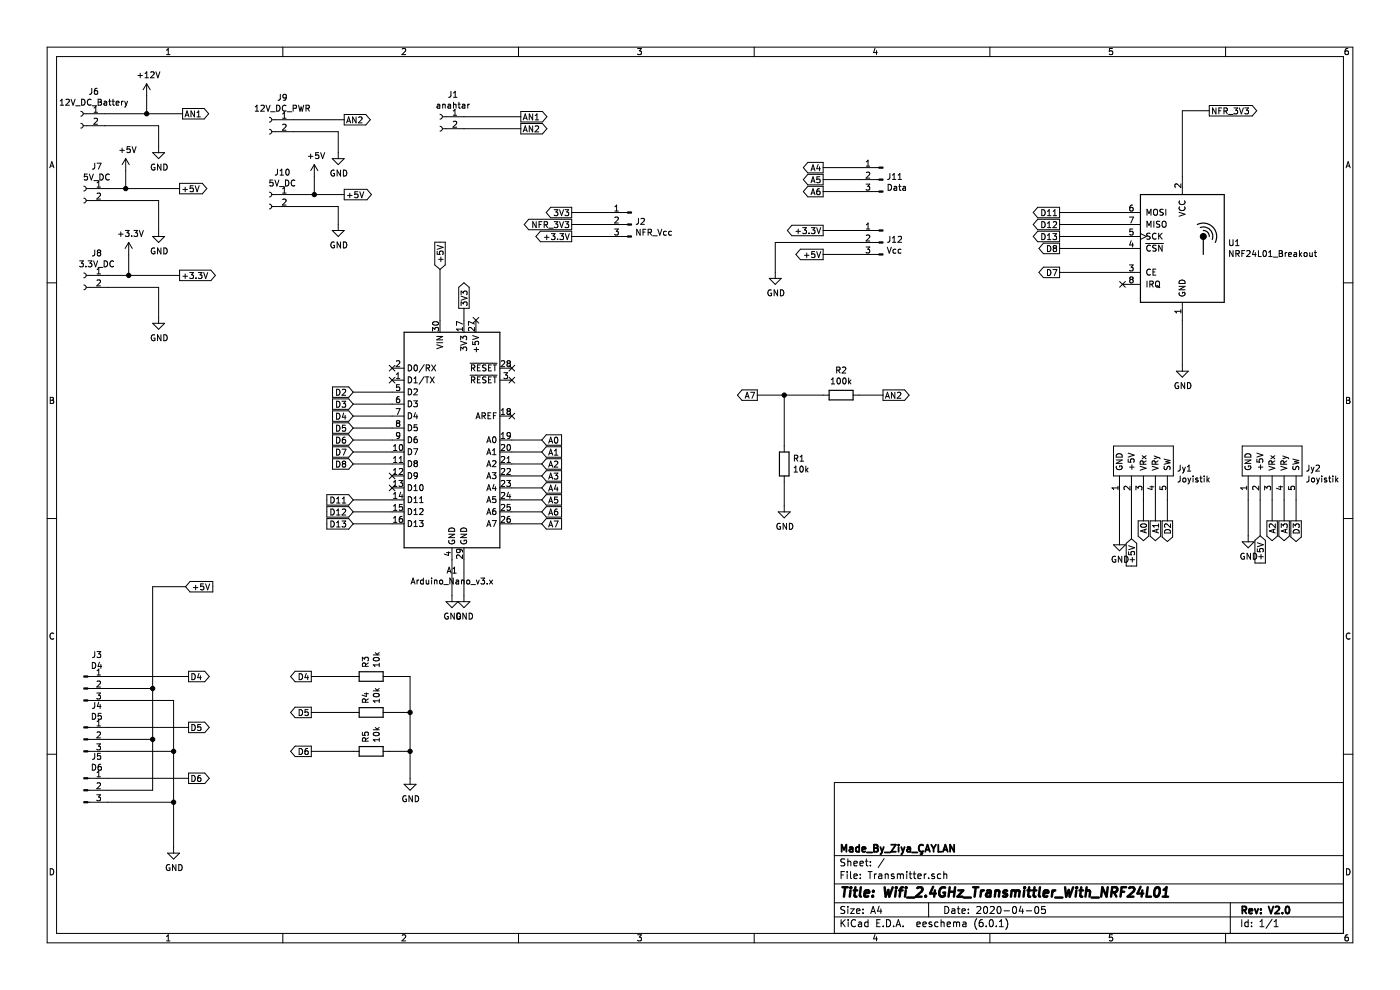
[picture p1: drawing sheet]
EESchema Schematic File Version 4
EELAYER 30 0
EELAYER END
$Descr A4 11693 8268
encoding utf-8
Sheet 1 1
Title "Wifi_2.4GHz_Transmittler_With_NRF24L01"
Date "2020-04-05"
Rev "V2.0"
Comp "Made_By_Ziya_ÇAYLAN"
Comment1 ""
Comment2 ""
Comment3 ""
Comment4 ""
$EndDescr
$Comp
L Arduino:Arduino_Nano_v3.x A1
U 1 1
P 3775 3675
F 0 "A1" H 3775 2586 50  0000 C CNN
F 1 "Arduino_Nano_v3.x" H 3775 2495 50  0000 C CNN
F 2 "Yeni klasör:arduino_nano" H 3775 3675 50  0001 C CIN
F 3 "http://www.mouser.com/pdfdocs/Gravitech_Arduino_Nano3_0.pdf" H 3775 3675 50  0001 C CNN
	1    3775 3675
	1    0    0    -1  
$EndComp
$Comp
L RF:NRF24L01_Breakout U1
U 1 1
P 9875 2075
F 0 "U1" H 10255 2121 50  0000 L CNN
F 1 "NRF24L01_Breakout" H 10255 2030 50  0000 L CNN
F 2 "yeni_nfr24l01:NRF24L01Module" H 10025 2675 50  0001 L CIN
F 3 "http://www.nordicsemi.com/eng/content/download/2730/34105/file/nRF24L01_Product_Specification_v2_0.pdf" H 9875 1975 50  0001 C CNN
	1    9875 2075
	1    0    0    -1  
$EndComp
$Comp
L JOYİSTİK:Joyistik Jy1
U 1 1
P 9300 3975
F 0 "Jy1" H 9828 4038 50  0000 L CNN
F 1 "Joyistik" H 9828 3947 50  0000 L CNN
F 2 "Yeni klasör:joyistik" H 9150 3875 50  0001 C CNN
F 3 "" H 9150 3875 50  0001 C CNN
	1    9300 3975
	1    0    0    -1  
$EndComp
$Comp
L JOYİSTİK:Joyistik Jy2
U 1 1
P 10375 3975
F 0 "Jy2" H 10903 4038 50  0000 L CNN
F 1 "Joyistik" H 10903 3947 50  0000 L CNN
F 2 "Yeni klasör:joyistik" H 10225 3875 50  0001 C CNN
F 3 "" H 10225 3875 50  0001 C CNN
	1    10375 3975
	1    0    0    -1  
$EndComp
$Comp
L Connector:Conn_01x02_Female J6
U 1 1
P 675 950
F 0 "J6" H 567 1135 50  0000 C CNN
F 1 "12V_DC_Battery" H 567 1044 50  0000 C CNN
F 2 "Socket_Strips:Socket_Strip_Straight_1x02_Pitch2.54mm" H 675 950 50  0001 C CNN
F 3 "~" H 675 950 50  0001 C CNN
	1    675  950 
	-1   0    0    -1  
$EndComp
$Comp
L Connector:Conn_01x02_Female J7
U 1 1
P 700 1575
F 0 "J7" H 592 1760 50  0000 C CNN
F 1 "5V_DC" H 592 1669 50  0000 C CNN
F 2 "Socket_Strips:Socket_Strip_Straight_1x02_Pitch2.54mm" H 700 1575 50  0001 C CNN
F 3 "~" H 700 1575 50  0001 C CNN
	1    700  1575
	-1   0    0    -1  
$EndComp
$Comp
L Connector:Conn_01x02_Female J8
U 1 1
P 700 2300
F 0 "J8" H 592 2485 50  0000 C CNN
F 1 "3.3V_DC" H 592 2394 50  0000 C CNN
F 2 "Socket_Strips:Socket_Strip_Straight_1x02_Pitch2.54mm" H 700 2300 50  0001 C CNN
F 3 "~" H 700 2300 50  0001 C CNN
	1    700  2300
	-1   0    0    -1  
$EndComp
$Comp
L Kumanda-cache:GND #PWR012
U 1 1
P 9875 3050
F 0 "#PWR012" H 9875 2800 50  0001 C CNN
F 1 "GND" H 9880 2877 50  0000 C CNN
F 2 "" H 9875 3050 50  0000 C CNN
F 3 "" H 9875 3050 50  0000 C CNN
	1    9875 3050
	1    0    0    -1  
$EndComp
Wire Wire Line
	9875 2675 9875 3050
Text GLabel 8850 1775 0    50   Output ~ 0
D11
Text GLabel 8850 1875 0    50   Output ~ 0
D12
Text GLabel 8850 1975 0    50   Output ~ 0
D13
Text GLabel 8850 2075 0    50   Output ~ 0
D8
Text GLabel 8850 2275 0    50   Output ~ 0
D7
Wire Wire Line
	8850 1775 9375 1775
Wire Wire Line
	8850 1875 9375 1875
Wire Wire Line
	8850 1975 9375 1975
Wire Wire Line
	8850 2075 9375 2075
Wire Wire Line
	8850 2275 9375 2275
NoConn ~ 9375 2375
Text GLabel 2950 3875 0    50   Input ~ 0
D8
Text GLabel 2950 3775 0    50   Input ~ 0
D7
Text GLabel 2950 4175 0    50   Input ~ 0
D11
Text GLabel 2950 4275 0    50   Input ~ 0
D12
Text GLabel 2950 4375 0    50   Input ~ 0
D13
Wire Wire Line
	2950 3875 3275 3875
Wire Wire Line
	2950 4175 3275 4175
Wire Wire Line
	2950 4275 3275 4275
Wire Wire Line
	2950 4375 3275 4375
NoConn ~ 3275 4075
$Comp
L Kumanda-cache:GND #PWR08
U 1 1
P 3775 4975
F 0 "#PWR08" H 3775 4725 50  0001 C CNN
F 1 "GND" H 3780 4802 50  0000 C CNN
F 2 "" H 3775 4975 50  0000 C CNN
F 3 "" H 3775 4975 50  0000 C CNN
	1    3775 4975
	1    0    0    -1  
$EndComp
$Comp
L Kumanda-cache:GND #PWR09
U 1 1
P 3875 4975
F 0 "#PWR09" H 3875 4725 50  0001 C CNN
F 1 "GND" H 3880 4802 50  0000 C CNN
F 2 "" H 3875 4975 50  0000 C CNN
F 3 "" H 3875 4975 50  0000 C CNN
	1    3875 4975
	1    0    0    -1  
$EndComp
Wire Wire Line
	3775 4975 3775 4675
Wire Wire Line
	3875 4975 3875 4675
$Comp
L Kumanda-cache:GND #PWR05
U 1 1
P 1325 1225
F 0 "#PWR05" H 1325 975 50  0001 C CNN
F 1 "GND" H 1330 1052 50  0000 C CNN
F 2 "" H 1325 1225 50  0000 C CNN
F 3 "" H 1325 1225 50  0000 C CNN
	1    1325 1225
	1    0    0    -1  
$EndComp
$Comp
L Kumanda-cache:GND #PWR06
U 1 1
P 1325 1925
F 0 "#PWR06" H 1325 1675 50  0001 C CNN
F 1 "GND" H 1330 1752 50  0000 C CNN
F 2 "" H 1325 1925 50  0000 C CNN
F 3 "" H 1325 1925 50  0000 C CNN
	1    1325 1925
	1    0    0    -1  
$EndComp
$Comp
L Kumanda-cache:GND #PWR07
U 1 1
P 1325 2650
F 0 "#PWR07" H 1325 2400 50  0001 C CNN
F 1 "GND" H 1330 2477 50  0000 C CNN
F 2 "" H 1325 2650 50  0000 C CNN
F 3 "" H 1325 2650 50  0000 C CNN
	1    1325 2650
	1    0    0    -1  
$EndComp
Wire Wire Line
	875  1050 1325 1050
Wire Wire Line
	1325 1050 1325 1225
Wire Wire Line
	900  1675 1325 1675
Wire Wire Line
	1325 1675 1325 1925
Wire Wire Line
	900  2400 1325 2400
Wire Wire Line
	1325 2400 1325 2650
Text GLabel 1525 950  2    50   Output ~ 0
AN1
Text GLabel 1500 1575 2    50   Output ~ 0
+5V
Text GLabel 1500 2300 2    50   Output ~ 0
+3.3V
Wire Wire Line
	900  1575 1050 1575
Wire Wire Line
	900  2300 1075 2300
$Comp
L Kumanda-cache:+5V #PWR03
U 1 1
P 1050 1425
F 0 "#PWR03" H 1050 1275 50  0001 C CNN
F 1 "+5V" H 1065 1598 50  0000 C CNN
F 2 "" H 1050 1425 50  0000 C CNN
F 3 "" H 1050 1425 50  0000 C CNN
	1    1050 1425
	1    0    0    -1  
$EndComp
$Comp
L Kumanda-cache:+3.3V #PWR04
U 1 1
P 1075 2125
F 0 "#PWR04" H 1075 1975 50  0001 C CNN
F 1 "+3.3V" H 1090 2298 50  0000 C CNN
F 2 "" H 1075 2125 50  0000 C CNN
F 3 "" H 1075 2125 50  0000 C CNN
	1    1075 2125
	1    0    0    -1  
$EndComp
Wire Wire Line
	1075 2125 1075 2300
Connection ~ 1075 2300
Wire Wire Line
	1075 2300 1500 2300
Wire Wire Line
	1050 1425 1050 1575
Connection ~ 1050 1575
Wire Wire Line
	1050 1575 1500 1575
Text GLabel 3675 2250 1    50   Input ~ 0
+5V
Wire Wire Line
	3675 2250 3675 2675
NoConn ~ 3975 2675
Text GLabel 4525 4075 2    50   Input ~ 0
A4
Text GLabel 4525 4175 2    50   Input ~ 0
A5
Wire Wire Line
	4275 4075 4525 4075
Wire Wire Line
	4275 4175 4525 4175
NoConn ~ 4275 3075
NoConn ~ 4275 3175
NoConn ~ 4275 3475
Text GLabel 9450 4500 3    50   Input ~ 0
+5V
Text GLabel 10525 4475 3    50   Input ~ 0
+5V
$Comp
L Kumanda-cache:GND #PWR014
U 1 1
P 9350 4500
F 0 "#PWR014" H 9350 4250 50  0001 C CNN
F 1 "GND" H 9355 4327 50  0000 C CNN
F 2 "" H 9350 4500 50  0000 C CNN
F 3 "" H 9350 4500 50  0000 C CNN
	1    9350 4500
	1    0    0    -1  
$EndComp
$Comp
L Kumanda-cache:GND #PWR015
U 1 1
P 10425 4475
F 0 "#PWR015" H 10425 4225 50  0001 C CNN
F 1 "GND" H 10430 4302 50  0000 C CNN
F 2 "" H 10425 4475 50  0000 C CNN
F 3 "" H 10425 4475 50  0000 C CNN
	1    10425 4475
	1    0    0    -1  
$EndComp
Wire Wire Line
	9350 4175 9350 4500
Wire Wire Line
	9450 4175 9450 4500
Wire Wire Line
	10425 4175 10425 4475
Wire Wire Line
	10525 4175 10525 4475
Text GLabel 9550 4350 3    50   Output ~ 0
A0
Text GLabel 9650 4350 3    50   Output ~ 0
A1
Text GLabel 10625 4350 3    50   Output ~ 0
A2
Text GLabel 10725 4350 3    50   Output ~ 0
A3
Wire Wire Line
	9550 4350 9550 4175
Wire Wire Line
	9650 4350 9650 4175
Wire Wire Line
	10625 4350 10625 4175
Wire Wire Line
	10725 4350 10725 4175
Text GLabel 4525 3675 2    50   Input ~ 0
A0
Text GLabel 4525 3775 2    50   Input ~ 0
A1
Text GLabel 4525 3875 2    50   Input ~ 0
A2
Text GLabel 4525 3975 2    50   Input ~ 0
A3
Wire Wire Line
	4275 3675 4525 3675
Wire Wire Line
	4275 3775 4525 3775
Wire Wire Line
	4275 3875 4525 3875
Wire Wire Line
	4275 3975 4525 3975
$Comp
L Connector:Conn_01x03_Male J3
U 1 1
P 700 5750
F 0 "J3" H 808 6031 50  0000 C CNN
F 1 "D4" H 808 5940 50  0000 C CNN
F 2 "Socket_Strips:Socket_Strip_Straight_1x03_Pitch2.54mm" H 700 5750 50  0001 C CNN
F 3 "~" H 700 5750 50  0001 C CNN
	1    700  5750
	1    0    0    -1  
$EndComp
$Comp
L Connector:Conn_01x03_Male J4
U 1 1
P 700 6175
F 0 "J4" H 808 6456 50  0000 C CNN
F 1 "D5" H 808 6365 50  0000 C CNN
F 2 "Socket_Strips:Socket_Strip_Straight_1x03_Pitch2.54mm" H 700 6175 50  0001 C CNN
F 3 "~" H 700 6175 50  0001 C CNN
	1    700  6175
	1    0    0    -1  
$EndComp
$Comp
L Connector:Conn_01x03_Male J5
U 1 1
P 700 6600
F 0 "J5" H 808 6881 50  0000 C CNN
F 1 "D6" H 808 6790 50  0000 C CNN
F 2 "Socket_Strips:Socket_Strip_Straight_1x03_Pitch2.54mm" H 700 6600 50  0001 C CNN
F 3 "~" H 700 6600 50  0001 C CNN
	1    700  6600
	1    0    0    -1  
$EndComp
NoConn ~ 3275 3075
NoConn ~ 3275 3175
$Comp
L Kumanda-cache:GND #PWR01
U 1 1
P 1450 7075
F 0 "#PWR01" H 1450 6825 50  0001 C CNN
F 1 "GND" H 1455 6902 50  0000 C CNN
F 2 "" H 1450 7075 50  0000 C CNN
F 3 "" H 1450 7075 50  0000 C CNN
	1    1450 7075
	1    0    0    -1  
$EndComp
Wire Wire Line
	900  5850 1450 5850
Wire Wire Line
	1450 5850 1450 6275
Wire Wire Line
	900  6275 1450 6275
Connection ~ 1450 6275
Wire Wire Line
	1450 6275 1450 6700
Wire Wire Line
	900  6700 1450 6700
Connection ~ 1450 6700
Wire Wire Line
	1450 6700 1450 7075
Text GLabel 1550 4900 2    50   Input ~ 0
+5V
Wire Wire Line
	1275 6600 900  6600
Wire Wire Line
	900  6175 1275 6175
Connection ~ 1275 6175
Wire Wire Line
	1275 6175 1275 6600
Wire Wire Line
	900  5750 1275 5750
Connection ~ 1275 5750
Wire Wire Line
	1275 5750 1275 6175
Text GLabel 2950 3275 0    50   Input ~ 0
D2
Text GLabel 2950 3375 0    50   Input ~ 0
D3
Text GLabel 2950 3475 0    50   Input ~ 0
D4
Text GLabel 2950 3575 0    50   Input ~ 0
D5
Text GLabel 2950 3675 0    50   Input ~ 0
D6
Wire Wire Line
	2950 3275 3275 3275
Wire Wire Line
	2950 3375 3275 3375
Wire Wire Line
	2950 3475 3275 3475
Wire Wire Line
	2950 3575 3275 3575
Wire Wire Line
	2950 3675 3275 3675
Text GLabel 1575 5650 2    50   Output ~ 0
D4
Text GLabel 1575 6075 2    50   Output ~ 0
D5
Text GLabel 1575 6500 2    50   Output ~ 0
D6
Wire Wire Line
	900  5650 1575 5650
Wire Wire Line
	900  6075 1575 6075
Wire Wire Line
	900  6500 1575 6500
$Comp
L Connector:Conn_01x02_Female J9
U 1 1
P 2250 1000
F 0 "J9" H 2142 1185 50  0000 C CNN
F 1 "12V_DC_PWR" H 2142 1094 50  0000 C CNN
F 2 "Socket_Strips:Socket_Strip_Straight_1x02_Pitch2.54mm" H 2250 1000 50  0001 C CNN
F 3 "~" H 2250 1000 50  0001 C CNN
	1    2250 1000
	-1   0    0    -1  
$EndComp
$Comp
L Connector:Conn_01x02_Female J10
U 1 1
P 2250 1625
F 0 "J10" H 2142 1810 50  0000 C CNN
F 1 "5V_DC" H 2142 1719 50  0000 C CNN
F 2 "Socket_Strips:Socket_Strip_Straight_1x02_Pitch2.54mm" H 2250 1625 50  0001 C CNN
F 3 "~" H 2250 1625 50  0001 C CNN
	1    2250 1625
	-1   0    0    -1  
$EndComp
Text GLabel 2875 1000 2    50   Output ~ 0
AN2
Text GLabel 2875 1625 2    50   Output ~ 0
+5V
$Comp
L Kumanda-cache:GND #PWR017
U 1 1
P 2825 1275
F 0 "#PWR017" H 2825 1025 50  0001 C CNN
F 1 "GND" H 2830 1102 50  0000 C CNN
F 2 "" H 2825 1275 50  0000 C CNN
F 3 "" H 2825 1275 50  0000 C CNN
	1    2825 1275
	1    0    0    -1  
$EndComp
$Comp
L Kumanda-cache:GND #PWR018
U 1 1
P 2825 1875
F 0 "#PWR018" H 2825 1625 50  0001 C CNN
F 1 "GND" H 2830 1702 50  0000 C CNN
F 2 "" H 2825 1875 50  0000 C CNN
F 3 "" H 2825 1875 50  0000 C CNN
	1    2825 1875
	1    0    0    -1  
$EndComp
Wire Wire Line
	2450 1725 2825 1725
Wire Wire Line
	2825 1725 2825 1875
Wire Wire Line
	2450 1100 2825 1100
Wire Wire Line
	2825 1100 2825 1275
Wire Wire Line
	2450 1625 2625 1625
$Comp
L Kumanda-cache:+5V #PWR019
U 1 1
P 2625 1475
F 0 "#PWR019" H 2625 1325 50  0001 C CNN
F 1 "+5V" H 2640 1648 50  0000 C CNN
F 2 "" H 2625 1475 50  0000 C CNN
F 3 "" H 2625 1475 50  0000 C CNN
	1    2625 1475
	1    0    0    -1  
$EndComp
Wire Wire Line
	2625 1475 2625 1625
Connection ~ 2625 1625
Wire Wire Line
	2625 1625 2875 1625
$Comp
L Connector:Conn_01x03_Male J11
U 1 1
P 7375 1500
F 0 "J11" H 7347 1524 50  0000 R CNN
F 1 "Data" H 7347 1433 50  0000 R CNN
F 2 "Socket_Strips:Socket_Strip_Straight_1x03_Pitch2.54mm" H 7375 1500 50  0001 C CNN
F 3 "~" H 7375 1500 50  0001 C CNN
	1    7375 1500
	-1   0    0    -1  
$EndComp
$Comp
L Connector:Conn_01x03_Male J12
U 1 1
P 7375 2025
F 0 "J12" H 7347 2049 50  0000 R CNN
F 1 "Vcc" H 7347 1958 50  0000 R CNN
F 2 "Socket_Strips:Socket_Strip_Straight_1x03_Pitch2.54mm" H 7375 2025 50  0001 C CNN
F 3 "~" H 7375 2025 50  0001 C CNN
	1    7375 2025
	-1   0    0    -1  
$EndComp
Text GLabel 6875 1400 0    50   Output ~ 0
A4
Text GLabel 6875 1500 0    50   Output ~ 0
A5
Text GLabel 6875 1600 0    50   Output ~ 0
A6
Text GLabel 6875 1925 0    50   Output ~ 0
+3.3V
Text GLabel 6875 2125 0    50   Output ~ 0
+5V
Wire Wire Line
	6875 1400 7175 1400
Wire Wire Line
	6875 1500 7175 1500
Wire Wire Line
	6875 1600 7175 1600
Wire Wire Line
	6875 1925 7175 1925
Wire Wire Line
	6875 2125 7175 2125
Text GLabel 4525 4275 2    50   Input ~ 0
A6
Text GLabel 4525 4375 2    50   Input ~ 0
A7
Wire Wire Line
	4275 4275 4525 4275
Wire Wire Line
	4275 4375 4525 4375
$Comp
L Kumanda-cache:GND #PWR0101
U 1 1
P 6475 2275
F 0 "#PWR0101" H 6475 2025 50  0001 C CNN
F 1 "GND" H 6480 2102 50  0000 C CNN
F 2 "" H 6475 2275 50  0000 C CNN
F 3 "" H 6475 2275 50  0000 C CNN
	1    6475 2275
	1    0    0    -1  
$EndComp
Wire Wire Line
	6475 2275 6475 2025
Wire Wire Line
	6475 2025 7175 2025
$Comp
L Connector:Conn_01x02_Female J1
U 1 1
P 3675 975
F 0 "J1" H 3567 1160 50  0000 C CNN
F 1 "anahtar" H 3567 1069 50  0000 C CNN
F 2 "Socket_Strips:Socket_Strip_Straight_1x02_Pitch2.54mm" H 3675 975 50  0001 C CNN
F 3 "~" H 3675 975 50  0001 C CNN
	1    3675 975 
	-1   0    0    -1  
$EndComp
Text GLabel 4350 1075 2    50   Output ~ 0
AN2
Wire Wire Line
	875  950  1225 950 
Wire Wire Line
	2450 1000 2875 1000
Text GLabel 4350 975  2    50   Output ~ 0
AN1
Wire Wire Line
	3875 975  4350 975 
$Comp
L Kumanda-cache:+12V #PWR02
U 1 1
P 1225 800
F 0 "#PWR02" H 1225 650 50  0001 C CNN
F 1 "+12V" H 1240 973 50  0000 C CNN
F 2 "" H 1225 800 50  0000 C CNN
F 3 "" H 1225 800 50  0000 C CNN
	1    1225 800 
	1    0    0    -1  
$EndComp
Wire Wire Line
	1225 800  1225 950 
Connection ~ 1225 950 
Wire Wire Line
	1225 950  1525 950 
Wire Wire Line
	3875 1075 4350 1075
Wire Wire Line
	1550 4900 1275 4900
Text GLabel 9750 4350 3    50   Output ~ 0
D2
Wire Wire Line
	9750 4175 9750 4350
$Comp
L Device:R R2
U 1 1
P 7025 3300
F 0 "R2" V 6818 3300 50  0000 C CNN
F 1 "100k" V 6909 3300 50  0000 C CNN
F 2 "Resistors_THT:R_Axial_DIN0309_L9.0mm_D3.2mm_P15.24mm_Horizontal" V 6955 3300 50  0001 C CNN
F 3 "~" H 7025 3300 50  0001 C CNN
	1    7025 3300
	0    1    1    0   
$EndComp
$Comp
L Device:R R1
U 1 1
P 6550 3875
F 0 "R1" H 6480 3829 50  0000 R CNN
F 1 "10k" H 6480 3920 50  0000 R CNN
F 2 "Resistors_THT:R_Axial_DIN0207_L6.3mm_D2.5mm_P10.16mm_Horizontal" V 6480 3875 50  0001 C CNN
F 3 "~" H 6550 3875 50  0001 C CNN
	1    6550 3875
	-1   0    0    1   
$EndComp
$Comp
L Kumanda-cache:GND #PWR011
U 1 1
P 6550 4225
F 0 "#PWR011" H 6550 3975 50  0001 C CNN
F 1 "GND" H 6555 4052 50  0000 C CNN
F 2 "" H 6550 4225 50  0000 C CNN
F 3 "" H 6550 4225 50  0000 C CNN
	1    6550 4225
	1    0    0    -1  
$EndComp
Wire Wire Line
	6550 4025 6550 4225
Wire Wire Line
	6550 3300 6550 3725
Wire Wire Line
	6550 3300 6875 3300
Text GLabel 7375 3300 2    50   Output ~ 0
AN2
Wire Wire Line
	7375 3300 7175 3300
Text GLabel 6325 3300 0    50   Output ~ 0
A7
Wire Wire Line
	6325 3300 6550 3300
Connection ~ 6550 3300
Text GLabel 10825 4350 3    50   Output ~ 0
D3
Wire Wire Line
	10825 4175 10825 4350
Wire Wire Line
	1275 4900 1275 5750
$Comp
L Device:R R3
U 1 1
P 3100 5650
F 0 "R3" H 3030 5604 50  0000 R CNN
F 1 "10k" H 3030 5695 50  0000 R CNN
F 2 "Resistors_THT:R_Axial_DIN0207_L6.3mm_D2.5mm_P10.16mm_Horizontal" V 3030 5650 50  0001 C CNN
F 3 "~" H 3100 5650 50  0001 C CNN
	1    3100 5650
	0    1    1    0   
$EndComp
$Comp
L Device:R R4
U 1 1
P 3100 5950
F 0 "R4" H 3030 5904 50  0000 R CNN
F 1 "10k" H 3030 5995 50  0000 R CNN
F 2 "Resistors_THT:R_Axial_DIN0207_L6.3mm_D2.5mm_P10.16mm_Horizontal" V 3030 5950 50  0001 C CNN
F 3 "~" H 3100 5950 50  0001 C CNN
	1    3100 5950
	0    1    1    0   
$EndComp
$Comp
L Device:R R5
U 1 1
P 3100 6275
F 0 "R5" H 3030 6229 50  0000 R CNN
F 1 "10k" H 3030 6320 50  0000 R CNN
F 2 "Resistors_THT:R_Axial_DIN0207_L6.3mm_D2.5mm_P10.16mm_Horizontal" V 3030 6275 50  0001 C CNN
F 3 "~" H 3100 6275 50  0001 C CNN
	1    3100 6275
	0    1    1    0   
$EndComp
$Comp
L Kumanda-cache:GND #PWR013
U 1 1
P 3425 6500
F 0 "#PWR013" H 3425 6250 50  0001 C CNN
F 1 "GND" H 3430 6327 50  0000 C CNN
F 2 "" H 3425 6500 50  0000 C CNN
F 3 "" H 3425 6500 50  0000 C CNN
	1    3425 6500
	1    0    0    -1  
$EndComp
Wire Wire Line
	3250 6275 3425 6275
Connection ~ 3425 6275
Wire Wire Line
	3425 6275 3425 6500
Wire Wire Line
	3250 5950 3425 5950
Wire Wire Line
	3425 5950 3425 6275
Text GLabel 2600 5650 0    50   Output ~ 0
D4
Text GLabel 2600 5950 0    50   Output ~ 0
D5
Wire Wire Line
	2600 6275 2950 6275
Wire Wire Line
	2600 5950 2950 5950
Wire Wire Line
	2600 5650 2950 5650
Text GLabel 2600 6275 0    50   Output ~ 0
D6
Wire Wire Line
	3250 5650 3425 5650
Wire Wire Line
	3425 5650 3425 5950
Connection ~ 3425 5950
$Comp
L Connector:Conn_01x03_Male J2
U 1 1
P 5275 1875
F 0 "J2" H 5247 1899 50  0000 R CNN
F 1 "NFR_Vcc" H 5247 1808 50  0000 R CNN
F 2 "Socket_Strips:Socket_Strip_Straight_1x03_Pitch2.54mm" H 5275 1875 50  0001 C CNN
F 3 "~" H 5275 1875 50  0001 C CNN
	1    5275 1875
	-1   0    0    -1  
$EndComp
Text GLabel 4775 1775 0    50   Output ~ 0
3V3
Text GLabel 4775 1875 0    50   Output ~ 0
NFR_3V3
Text GLabel 4775 1975 0    50   Output ~ 0
+3.3V
Text GLabel 3875 2575 1    50   Output ~ 0
3V3
Wire Wire Line
	3875 2575 3875 2675
Wire Wire Line
	4775 1775 5075 1775
Wire Wire Line
	4775 1975 5075 1975
Wire Wire Line
	4775 1875 5075 1875
Text GLabel 10100 925  2    50   Output ~ 0
NFR_3V3
Wire Wire Line
	10100 925  9875 925 
Wire Wire Line
	9875 925  9875 1475
Wire Wire Line
	2950 3775 3275 3775
NoConn ~ 3275 3975
$EndSCHEMATC
